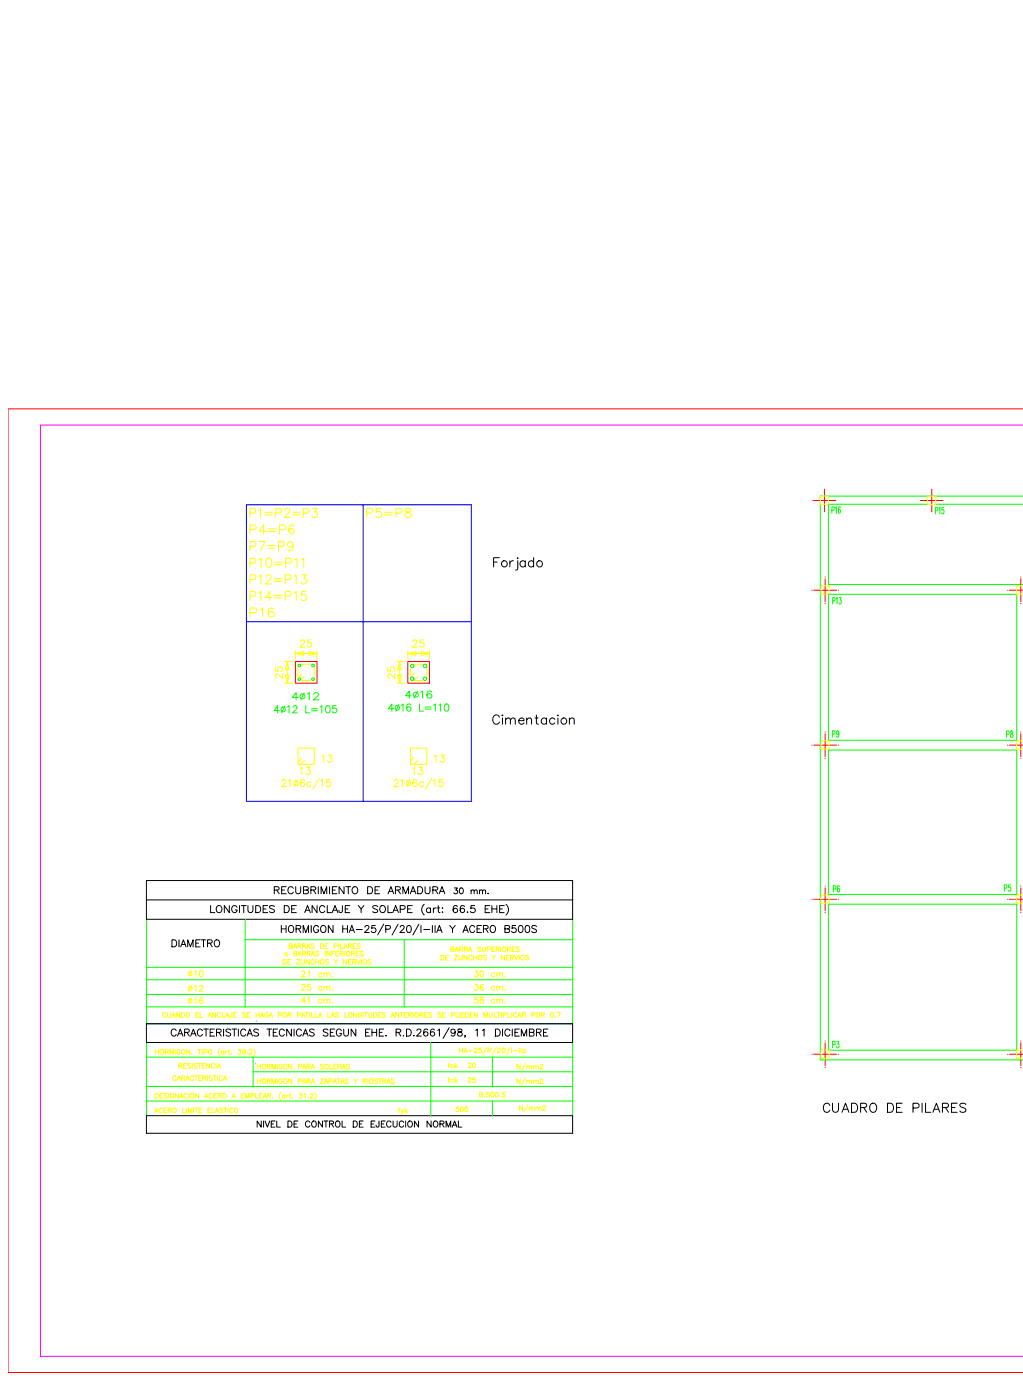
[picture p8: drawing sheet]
<svg xmlns="http://www.w3.org/2000/svg" width="630mm" height="863mm" viewBox="0 0 630 863" stroke-linecap="round" stroke-linejoin="round" font-family="sans-serif">
<path d="M224 311v183M152 383v111h72M290 383h-138v-72h138v183h-66M177 631h.1" fill="none" stroke="#00f" stroke-width=".62"/>
<g fill="none" stroke="#ff0" stroke-width=".62">
<path d="M505 306h5v5h-5zM571 306h5v5h-5zM506 361h5v5h-5zM630 361h-4v5h4M175 408h5M176 416h2l-1 5zM177 408l1 5h-2zM182 401v5M184 409h10v10h-10zM186 415l-2 3M187 402v2l-5-1h13l-5-1v2l5-1M188 417l-3 2"/>
<path d="M195 401v5M245 408h4M245 416h2l-1 5zM246 408l1 5h-2zM251 401v5M253 409h10v10h-10zM255 415l-2 2M256 402v2l-5-1h14l-6-1v2l6-1M257 417l-2 2M265 401v5M175 421h5M245 421h4"/>
<path d="M506 457h5v5h-5zM630 457h-4v5h4M184 471v-10h10v10M186 467l-2 2M188 469l-3 2M197 480l-4 6M253 461h10v10h-10zM255 467l-2 2M257 469l-2 2M266 480l-4 6M174 481v-1l2 1-3 4h3M178 481l1-1v5"/>
<path d="M183 481l-2 4M187 481a2.2 2.2 0 0 0-2 1 2.2 2.2 0 0 0 1 3 1.4 1.4 0 0 0 2-1 1.4 1.4 0 0 0-2-2 1.4 1.4 0 0 0-1 1M192 483a1.4 1.4 0 0 0-2-1 1.4 1.4 0 0 0 0 2 1.4 1.4 0 0 0 2 0M197 481l2-1v5M203 480h-2v2a1.6 1.6 0 0 1 2 0 1.6 1.6 0 0 1 0 3 1.6 1.6 0 0 1-2-1M243 481l1-1 1 1-2 4h3M247 481l1-1v5M252 481l-1 4M257 481h-1a2.2 2.2 0 0 0-2 1 2.2 2.2 0 0 0 1 3 1.4 1.4 0 0 0 2-1 1.4 1.4 0 0 0-1-2 1.4 1.4 0 0 0-2 1M261 483a1.4 1.4 0 0 0-2-1 1.4 1.4 0 0 0 0 2 1.4 1.4 0 0 0 2 0M267 481l1-1v5M273 480h-2l-1 2a1.6 1.6 0 0 1 3 0 1.6 1.6 0 0 1-1 3 1.6 1.6 0 0 1-2-1"/>
<path d="M506 552h5v5h-5zM630 552h-4v5h4M118 598l-2 4M120 599l1-1v4M123 598a1.6 1.6 0 0 1 2 2 1.6 1.6 0 0 1-2 2v-2zM118 607l-2 4M118 615l-2 4M120 608l1-1v4M120 616l1-1v4M123 608l1-1 1 1-2 3h2M125 615a1.6 1.6 0 0 0-2 2 1.6 1.6 0 0 0 2 1 1.1 1.1 0 0 0 0-1 1.1 1.1 0 0 0-2 0M96 647v3"/>
<path d="M96 648h2M98 647v3M102 648h1l1-1h-2v3M103 648l1 2M105 650v-3l1 3 1-3v3M108 647v3M111 648a1.1 1.1 0 0 0-1-1 1.1 1.1 0 0 0-1 1v1a1 1 0 0 0 1 1 1 1 0 0 0 1-1h-1M117 647v3l-2-3v3M118 649h.1M122 647h2M123 647v3M124 647v3"/>
<path d="M126 648h1v-1h-1v3M135 646a3 3 0 0 0 0 5M138 648a1 1 0 0 0-2 0 .9 .9 0 0 0 0 1 1 1 0 0 0 2 0M138 648v2M139 648v2M140 648l-1 1M140 648h1M141 647v2l1 1M143 649h.1M147 647h1l-1 1a1.1 1.1 0 0 1 1 2 1 1 0 0 1-1-1M151 648a.9 .9 0 0 1-1 1 1.1 1.1 0 0 1-1-2 1 1 0 0 1 2 0v3l-2-1M152 649h.1"/>
<path d="M154 648v-1h1l-2 3h2M156 646a3 3 0 0 1 0 5M283 646v3M283 647h2M285 646v3M286 649l1-3 1 3M286 648h1M289 648h2M292 647l1-1 1 1-2 2h2M296 646h-1v1a1 1 0 0 1 1 0 1 1 0 0 1 0 2 1 1 0 0 1-1-1M300 645l-3 5M301 648l1-1v-1h-1v3"/>
<path d="M306 645l-3 5M307 647v-1l1 1-2 2h2M314 645l-2 5M315 646v3M316 648h3M320 646v3M321 646v3M324 647a1 1 0 0 0-2 0 1 1 0 0 0 0 2 1.1 1.1 0 0 0 2-1M324 647v2M506 647h5v5h-5zM630 647h-4v5h4M96 674h1a1.6 1.6 0 0 1 1 1 1.6 1.6 0 0 1-1 2h-1z"/>
<path d="M99 675h1M100 674h-1v3h1M103 674h-1h-1l2 2-1 1-1-1M104 674v3M107 675a1.1 1.1 0 0 0-1-1 1.1 1.1 0 0 0-1 1v1a1 1 0 0 0 1 1 1 1 0 0 0 1-1h-1M110 674v3l-2-3v3M111 677l1-3 1 3M111 676h1M115 675a1.1 1.1 0 0 0-1-1 1.1 1.1 0 0 0-1 1v1a1.1 1.1 0 0 0 1 1 1.1 1.1 0 0 0 1-1M116 674v3M122 674v3l-2-3v3M126 677l1-3 1 3"/>
<path d="M126 676h2M131 675a1.1 1.1 0 0 0-1-1 1.1 1.1 0 0 0-1 1v1a1.1 1.1 0 0 0 1 1 1.1 1.1 0 0 0 1-1M132 675h1M134 674h-2v3h2M134 675h2v-1h-2v3M135 675l1 2M143 677l1-3 1 3M143 676h2M149 675h1M150 674h-1v3h1M151 677v-3l1 3 1-3v3M155 675h1v-1h-1v3"/>
<path d="M157 674v3h2M160 675h1M162 674h-2v3h2M162 677l1-3 1 3M162 676h2M165 675h1l1-1h-2v3M166 675l1 2M168 677h.1M173 673a3 3 0 0 0 0 5M175 675a.9 .9 0 0 0-1 0 1 1 0 0 0 0 2 .9 .9 0 0 0 1-1M175 675v2M177 675v2"/>
<path d="M178 675l-1 1M178 675h1M178 674v2l1 1M180 677h.1M184 674h2l-1 1a1.1 1.1 0 0 1 1 2 1.1 1.1 0 0 1-2-1M187 674h1v3M190 677h.1M191 675l1-1h1l-2 3h2M194 673a3 3 0 0 1 0 5M245 684h1M246 683v1v2M247 684l1 2 1-2"/>
<path d="M248 686l-1 1M249 683v3M250 685l1 1M251 684l-2 1"/>
<circle cx="182" cy="483" r="1.5"/>
<circle cx="252" cy="483" r="1.5"/>
<circle cx="117" cy="600" r="1.2"/>
<circle cx="117" cy="617" r="1.2"/>
<circle cx="117" cy="609" r="1.2"/>
<circle cx="100" cy="648" r="1.3"/>
<circle cx="113" cy="648" r="1.3"/>
<circle cx="129" cy="648" r="1.3"/>
<circle cx="310" cy="647" r="1.3"/>
<circle cx="118" cy="675" r="1.3"/>
<circle cx="138" cy="675" r="1.3"/>
</g>
<g fill="none" stroke="#f00" stroke-width=".62">
<path d="M630 252h-625v594h625M501 308h14M508 301v14M567 308h14M574 301v14M508 356h.1M508 357v14M629 356h.1M629 357v14M500 364h.1M501 364h14M508 372h.1"/>
<path d="M516 364h.1M621 364h.1M622 364h8M629 372h.1M182 408h13v13h-13zM251 408h14v13h-14zM500 459h.1M501 459h14M508 451h.1M508 452v14M516 459h.1M621 459h.1"/>
<path d="M622 459h8M629 451h.1M629 452v14M508 467h.1M629 467h.1M500 554h.1M501 554h14M508 546h.1M508 547v14M516 554h.1M621 554h.1M622 554h8"/>
<path d="M629 546h.1M629 547v14M508 562h.1M629 562h.1M500 650h.1M501 650h14M508 642h.1M508 643v14M508 658h.1M516 650h.1M621 650h.1M622 650h8"/>
<path d="M629 642h.1M629 643v14M629 658h.1"/>
</g>
<g fill="none" stroke="#0f0" stroke-width=".62">
<path d="M512 314h2l-1-2h-1v4M515 313v-1v4M518 313l-1-1a2.9 2.9 0 0 0 0 4 1.2 1.2 0 0 0 1-1 1.2 1.2 0 0 0-1-1l-1 1M572 311h-62v49h120M576 311h54M576 315l1-1v-1h-1v4M578 313h1v4M581 313h-1v1a1.1 1.1 0 0 1 1 1 1.1 1.1 0 0 1-1 1M630 306h-125v347h125M510 366h116v90h-116zM513 370h1v-2h-1v4M515 369l1-1v4"/>
<path d="M517 368h1l-1 2a1.2 1.2 0 0 1 1 1 1.2 1.2 0 0 1-1 1M510 462h116v89h-116zM510 557h116v90h-116zM90 567v64M151 579h202M151 567v54M249 579v42M353 567v64M90 596h263M90 604h263M90 613h263M90 621h263"/>
<path d="M90 643v45M90 652h263M156 652v18M265 643v45M303 652v18M353 643v45M90 679h263M90 670h263M156 661h197M303 679v9"/>
<circle cx="184" cy="410" r=".8"/>
<circle cx="184" cy="419" r=".8"/>
<circle cx="193" cy="410" r=".8"/>
<circle cx="193" cy="419" r=".8"/>
<circle cx="254" cy="418" r="1.1"/>
<circle cx="254" cy="410" r="1.1"/>
<circle cx="262" cy="418" r="1.1"/>
<circle cx="262" cy="410" r="1.1"/>
</g>
<path d="M630 262h-605v574h605" fill="none" stroke="#f0f" stroke-width=".62"/>
<g fill="none" stroke="#000" stroke-width=".62">
<path d="M90 555h263v-12h-263v24h263v-12M90 631h263v12h-263zM109 635a1.6 1.6 0 0 0-2-1 1.6 1.6 0 0 0-2 2v1a1.6 1.6 0 0 0 2 2 1.6 1.6 0 0 0 2-1M109 639l2-5 2 5M110 637h2M114 636h2v-1l-2-1v5M115 636l2 3M117 639l2-5 2 5M118 637h2M125 635a1.6 1.6 0 0 0-2-1 1.6 1.6 0 0 0-1 2v1a1.6 1.6 0 0 0 1 2 1.6 1.6 0 0 0 2-1M125 634h3M127 634v5"/>
<path d="M129 636h2M132 634h-3v5h3M133 636h3v-1l-3-1v5M135 636l1 3M138 634v5M142 635l-1-1-2 1 1 1 2 1-1 2-2-1M143 634h3M144 634v5M147 634v5M151 635a1.6 1.6 0 0 0-1-1 1.6 1.6 0 0 0-2 2v1a1.6 1.6 0 0 0 2 2 1.6 1.6 0 0 0 1-1M152 639l2-5 1 5M153 637h2"/>
<path d="M159 635l-1-1-2 1 1 1 2 1-1 2-2-1M164 634h3M166 634v5M168 636h2M171 634h-3v5h3M175 635a1.6 1.6 0 0 0-2-1 1.6 1.6 0 0 0-1 2v1a1.6 1.6 0 0 0 1 2 1.6 1.6 0 0 0 2-1M179 634v5l-2-5v5M181 634v5M186 635a1.6 1.6 0 0 0-2-1 1.6 1.6 0 0 0-1 2v1a1.6 1.6 0 0 0 1 2 1.6 1.6 0 0 0 2-1M186 639l2-5 2 5M187 637h2M194 635l-2-1-1 1v1l3 1-2 2-1-1"/>
<path d="M202 635l-1-1-2 1 1 1 2 1-1 2-2-1M203 636h2M206 634h-3v5h3M210 635a1.6 1.6 0 0 0-2-1 1.6 1.6 0 0 0-1 2v1a1.6 1.6 0 0 0 2 2 1.6 1.6 0 0 0 1-2h-1M212 634v3l1 2 1-1 1-4M219 634v5l-3-5v5M225 636h2M228 634h-3v5h3M229 636h3M229 634v5M232 634v5M234 636h1"/>
<path d="M236 634h-2v5h2M238 638v1zM244 636h2l1-1-1-1h-2v5M245 636l2 3M249 638v1zM250 634h2a2.3 2.3 0 0 1 1 2 2.3 2.3 0 0 1-1 3h-2zM255 638h.1M257 635l1-1 1 1-2 4h2M263 635v-1a2.1 2.1 0 0 0-2 2 2.1 2.1 0 0 0 1 3 1.4 1.4 0 0 0 2-2 1.4 1.4 0 0 0-2-1 1.4 1.4 0 0 0-1 1M268 635l-1-1a2.1 2.1 0 0 0-2 2 2.1 2.1 0 0 0 1 3 1.4 1.4 0 0 0 2-2 1.3 1.3 0 0 0-1-1 1.3 1.3 0 0 0-2 1M270 635l1-1v5M277 633l-4 7"/>
<path d="M280 636a1.3 1.3 0 0 1-1 1 1.3 1.3 0 0 1-1-2 1.3 1.3 0 0 1 2 0v1a2.1 2.1 0 0 1-1 3l-1-1M282 634v2a1.8 1.8 0 0 1 2 0 1.8 1.8 0 0 1 0 2h-2a1.8 1.8 0 0 1 0-2 1.8 1.8 0 0 1 2 0v-2zM287 638l-1 1M293 635l1-1v5M297 635l1-1v5M305 634h2a2.3 2.3 0 0 1 1 2 2.3 2.3 0 0 1-1 3h-2zM310 634v5M314 635a1.6 1.6 0 0 0-2-1 1.6 1.6 0 0 0-1 2v1a1.6 1.6 0 0 0 1 2 1.6 1.6 0 0 0 2-1M315 634v5M317 636h2M320 634h-3v5h3M321 639v-5l2 5 1-5v5"/>
<path d="M326 636h3v-1l-1-1h-2v5l3-1v-1l-1-1M330 636h3v-1l-3-1v5M332 636l1 3M335 636h1M337 634h-2v5h2M90 688h263v10h-263z"/>
</g>
<path d="M353 631h-263h263" fill="none" stroke="#0ff" stroke-width=".62"/>
<text font-size="11.9" x="303" y="352">Forjado</text>
<g font-size="11">
<text x="128" y="565">LONGITUDES DE ANCLAJE Y SOLAPE (art: 66.5 EHE)</text>
<text x="172" y="577">HORMIGON HA-25/P/20/I-IIA Y ACERO B500S</text>
</g>
<g font-size="9.7" fill="#ff0">
<text x="153" y="320">P1=P2=P3</text>
<text x="224" y="320">P5=P8</text>
<text x="153" y="331">P4=P6</text>
<text x="153" y="341">P7=P9</text>
<text x="153" y="351">P10=P11</text>
<text x="153" y="361">P12=P13</text>
<text x="153" y="371">P14=P15</text>
<text x="153" y="382">P16</text>
</g>
<g font-size="9.7">
<text x="302" y="448">Cimentacion</text>
<text x="506" y="687">CUADRO DE PILARES</text>
</g>
<g font-size="8.4" fill="#ff0">
<text x="175" y="419" transform="rotate(-90 175 419)">25</text>
<text x="244" y="419" transform="rotate(-90 244 419)">25</text>
<text x="184" y="479">13</text>
<text x="253" y="479">13</text>
<text x="317" y="661">N/mm2</text>
</g>
<g font-size="8.4" fill="#0f0">
<text x="168" y="441">4%%c12 L=105</text>
<text x="238" y="440">4%%c16 L=110</text>
</g>
<text font-size="8.4" x="105" y="585">DIAMETRO</text>
<g font-size="7.9" fill="#ff0">
<text x="183" y="400">25</text>
<text x="253" y="400">25</text>
<text x="197" y="471">13</text>
<text x="266" y="471">13</text>
<text x="317" y="670">N/mm2</text>
<text x="319" y="687">N/mm2</text>
</g>
<g font-size="7.9" fill="#0f0">
<text x="248" y="431">4%%c16</text>
<text x="179" y="433">4%%c12</text>
</g>
<text font-size="7.9" x="168" y="552">RECUBRIMIENTO DE ARMADURA</text>
<g font-size="7.5" fill="#0f0">
<text x="512" y="455">P9</text>
<text x="619" y="456">P8</text>
<text x="512" y="551">P6</text>
<text x="623" y="551" transform="rotate(-90 623 551)">P5</text>
<text x="512" y="647">P3</text>
</g>
<g font-size="7.5" fill="#ff0">
<text x="185" y="612">25 cm.</text>
<text x="291" y="612">36 cm.</text>
</g>
<text font-size="7.5" x="157" y="696">NIVEL DE CONTROL DE EJECUCION NORMAL</text>
<text font-size="7.1" x="278" y="552">30 mm.</text>
<g font-size="7.1" fill="#ff0">
<text x="185" y="603">21 cm.</text>
<text x="291" y="603">30 cm.</text>
<text x="185" y="619">41 cm.</text>
<text x="291" y="619">58 cm.</text>
<text x="105" y="667">CARACTERÍSTICA</text>
</g>
<g font-size="6.6" fill="#ff0">
<text x="174" y="591">o BARRAS INFERIORES</text>
<text x="157" y="669">HORMIGON PARA ZAPATAS Y RIOSTRAS</text>
<text x="274" y="669">fck 25</text>
<text x="94" y="687">ACERO LIMITE ELASTICO</text>
</g>
<g font-size="6.2" fill="#ff0">
<text x="177" y="586">BARRAS DE PILARES</text>
<text x="277" y="588">BARRA SUPERIORES</text>
<text x="270" y="593">DE ZUNCHOS Y NERVIOS</text>
<text x="173" y="595">DE ZUNCHOS Y NERVIOS</text>
<text x="109" y="660">RESISTENCIA</text>
<text x="274" y="659">fck 20</text>
<text x="294" y="677">B.500.S</text>
<text x="279" y="687">500</text>
</g>
<g font-size="6.2" fill="#00f">
<text x="99" y="628">CUANDO EL ANCLAJE SE HAGA POR PATILLA LAS LONGITUDES ANTERIORES SE PUEDEN MULTIPLICAR POR 0.7</text>
<text x="157" y="660">HORMIGON PARA SOLERAS</text>
</g>
</svg>
